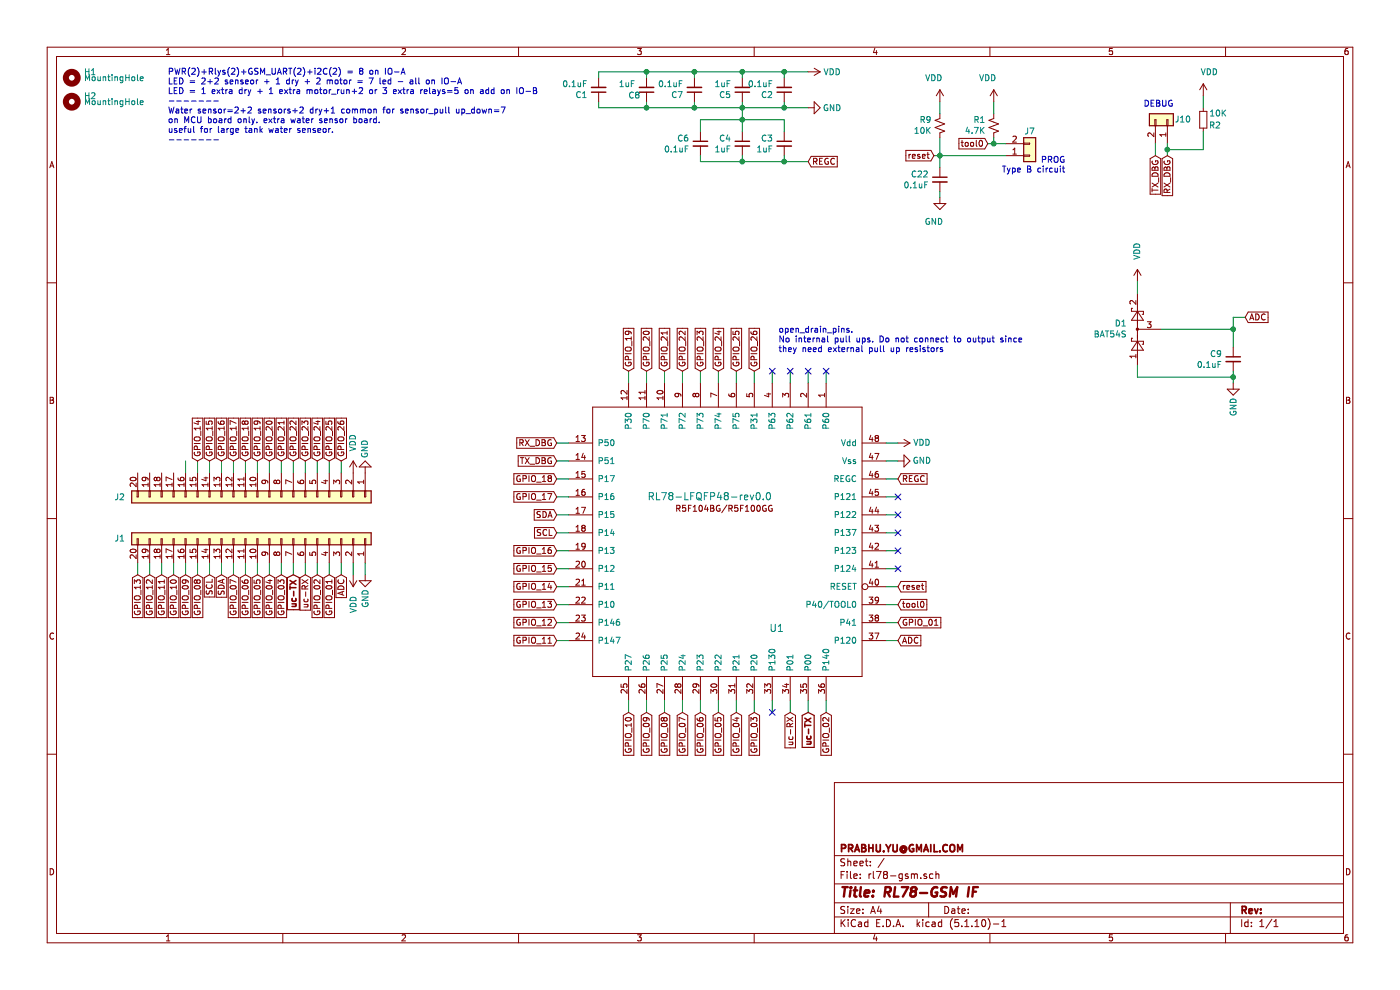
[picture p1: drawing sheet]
EESchema Schematic File Version 4
EELAYER 30 0
EELAYER END
$Descr A4 11693 8268
encoding utf-8
Sheet 1 1
Title "RL78-GSM IF"
Date ""
Rev ""
Comp "PRABHU.YU@GMAIL.COM"
Comment1 ""
Comment2 ""
Comment3 ""
Comment4 ""
$EndDescr
$Comp
L rl78-gsm-rescue:Conn_01x02-Connector_Generic J10
U 1 1
P 9750 1000
F 0 "J10" V 9750 1200 50  0000 R CNN
F 1 "Conn_01x02" V 9950 1200 50  0001 R CNN
F 2 "Connector_PinHeader_2.54mm:PinHeader_1x02_P2.54mm_Vertical" H 9750 1000 50  0001 C CNN
F 3 "~" H 9750 1000 50  0001 C CNN
	1    9750 1000
	0    1    -1   0   
$EndComp
Text Notes 1400 1200 0    50   ~ 0
PWR(2)+Rlys(2)+GSM_UART(2)+i2C(2) = 8 on IO-A\nLED = 2+2 senseor + 1 dry + 2 motor = 7 led - all on IO-A\nLED = 1 extra dry + 1 extra motor_run+2 or 3 extra relays=5 on add on IO-B\n-------\nWater sensor=2+2 sensors+2 dry+1 common for sensor_pull up_down=7\non MCU board only. extra water sensor board.\nuseful for large tank water senseor.\n-------
$Comp
L rl78-gsm-rescue:R_Small_US-Device R1
U 1 1
P 8300 1050
F 0 "R1" H 8232 1004 50  0000 R CNN
F 1 "4.7K" H 8232 1095 50  0000 R CNN
F 2 "Resistor_SMD:R_1206_3216Metric_Pad1.30x1.75mm_HandSolder" H 8300 1050 50  0001 C CNN
F 3 "~" H 8300 1050 50  0001 C CNN
	1    8300 1050
	1    0    0    1   
$EndComp
Wire Wire Line
	7850 1150 7850 1300
Connection ~ 7850 1300
Wire Wire Line
	7850 1300 7850 1400
Wire Wire Line
	7850 1650 7850 1600
Wire Wire Line
	8400 1300 7850 1300
Text Notes 9550 900  0    50   ~ 0
DEBUG
$Comp
L rl78-gsm-rescue:R_Small-Device R2
U 1 1
P 10050 1000
F 0 "R2" H 9900 1050 50  0000 L CNN
F 1 "10K" H 9850 950 50  0000 L CNN
F 2 "Resistor_SMD:R_1206_3216Metric_Pad1.30x1.75mm_HandSolder" H 10050 1000 50  0001 C CNN
F 3 "~" H 10050 1000 50  0001 C CNN
	1    10050 1000
	-1   0    0    1   
$EndComp
Wire Wire Line
	10050 900  10050 800 
Wire Wire Line
	10050 1100 10050 1250
Wire Wire Line
	5000 850  5000 900 
Wire Wire Line
	5000 600  5400 600 
Wire Wire Line
	5000 650  5000 600 
$Comp
L rl78-gsm-rescue:GND-power #PWR0105
U 1 1
P 6750 900
F 0 "#PWR0105" H 6750 650 50  0001 C CNN
F 1 "GND" V 6750 700 50  0000 C CNN
F 2 "" H 6750 900 50  0001 C CNN
F 3 "" H 6750 900 50  0001 C CNN
	1    6750 900 
	0    -1   1    0   
$EndComp
Connection ~ 6550 600 
Connection ~ 6550 900 
Wire Wire Line
	6550 900  6750 900 
Connection ~ 5400 600 
Wire Wire Line
	5400 900  5000 900 
Wire Wire Line
	6200 1000 6200 900 
Connection ~ 6200 1000
Wire Wire Line
	6200 1000 5850 1000
Wire Wire Line
	6550 1000 6200 1000
Wire Wire Line
	6200 1100 6200 1000
Connection ~ 6200 900 
Wire Wire Line
	6200 900  6550 900 
Wire Wire Line
	6550 600  6200 600 
$Comp
L rl78-gsm-rescue:C_Small-Device C8
U 1 1
P 5400 750
F 0 "C8" H 5450 800 50  0000 L CNN
F 1 "1uF" H 5492 705 50  0000 L CNN
F 2 "Capacitor_SMD:C_1206_3216Metric_Pad1.33x1.80mm_HandSolder" H 5400 750 50  0001 C CNN
F 3 "~" H 5400 750 50  0001 C CNN
	1    5400 750 
	-1   0    0    1   
$EndComp
$Comp
L rl78-gsm-rescue:C_Small-Device C7
U 1 1
P 5800 750
F 0 "C7" H 5892 796 50  0000 L CNN
F 1 "0.1uF" H 5892 705 50  0000 L CNN
F 2 "Capacitor_SMD:C_1206_3216Metric_Pad1.33x1.80mm_HandSolder" H 5800 750 50  0001 C CNN
F 3 "~" H 5800 750 50  0001 C CNN
	1    5800 750 
	-1   0    0    1   
$EndComp
$Comp
L rl78-gsm-rescue:C_Small-Device C5
U 1 1
P 6200 750
F 0 "C5" H 6292 796 50  0000 L CNN
F 1 "1uF" H 6292 705 50  0000 L CNN
F 2 "Capacitor_SMD:C_1206_3216Metric_Pad1.33x1.80mm_HandSolder" H 6200 750 50  0001 C CNN
F 3 "~" H 6200 750 50  0001 C CNN
	1    6200 750 
	-1   0    0    1   
$EndComp
$Comp
L rl78-gsm-rescue:C_Small-Device C2
U 1 1
P 6550 750
F 0 "C2" H 6642 796 50  0000 L CNN
F 1 "0.1uF" H 6642 705 50  0000 L CNN
F 2 "Capacitor_SMD:C_1206_3216Metric_Pad1.33x1.80mm_HandSolder" H 6550 750 50  0001 C CNN
F 3 "~" H 6550 750 50  0001 C CNN
	1    6550 750 
	-1   0    0    1   
$EndComp
Wire Wire Line
	5400 650  5400 600 
Wire Wire Line
	5400 600  5800 600 
Wire Wire Line
	5800 600  5800 650 
Wire Wire Line
	5800 600  6200 600 
Wire Wire Line
	6200 600  6200 650 
Connection ~ 5800 600 
Wire Wire Line
	6550 600  6550 650 
Connection ~ 6200 600 
Wire Wire Line
	6550 850  6550 900 
Wire Wire Line
	5400 900  5400 850 
Wire Wire Line
	5800 850  5800 900 
Connection ~ 5800 900 
Wire Wire Line
	6200 850  6200 900 
Wire Wire Line
	6200 900  5800 900 
$Comp
L rl78-gsm-rescue:C_Small-Device C6
U 1 1
P 5850 1200
F 0 "C6" H 5942 1246 50  0000 L CNN
F 1 "0.1uF" H 5942 1155 50  0000 L CNN
F 2 "Capacitor_SMD:C_1206_3216Metric_Pad1.33x1.80mm_HandSolder" H 5850 1200 50  0001 C CNN
F 3 "~" H 5850 1200 50  0001 C CNN
	1    5850 1200
	-1   0    0    -1  
$EndComp
$Comp
L rl78-gsm-rescue:C_Small-Device C4
U 1 1
P 6200 1200
F 0 "C4" H 6292 1246 50  0000 L CNN
F 1 "1uF" H 6292 1155 50  0000 L CNN
F 2 "Capacitor_SMD:C_1206_3216Metric_Pad1.33x1.80mm_HandSolder" H 6200 1200 50  0001 C CNN
F 3 "~" H 6200 1200 50  0001 C CNN
	1    6200 1200
	-1   0    0    -1  
$EndComp
Wire Wire Line
	5850 1100 5850 1000
$Comp
L rl78-gsm-rescue:C_Small-Device C3
U 1 1
P 6550 1200
F 0 "C3" H 6642 1246 50  0000 L CNN
F 1 "1uF" H 6642 1155 50  0000 L CNN
F 2 "Capacitor_SMD:C_1206_3216Metric_Pad1.33x1.80mm_HandSolder" H 6550 1200 50  0001 C CNN
F 3 "~" H 6550 1200 50  0001 C CNN
	1    6550 1200
	-1   0    0    -1  
$EndComp
Wire Wire Line
	6550 1100 6550 1000
Wire Wire Line
	6550 1300 6550 1350
Wire Wire Line
	6550 1350 6200 1350
Wire Wire Line
	5850 1350 5850 1300
Wire Wire Line
	6200 1300 6200 1350
Connection ~ 6200 1350
Wire Wire Line
	6200 1350 5850 1350
Connection ~ 5400 900 
Wire Wire Line
	5800 900  5400 900 
$Comp
L rl78-gsm-rescue:VDD-power #PWR0121
U 1 1
P 10050 800
F 0 "#PWR0121" H 10050 650 50  0001 C CNN
F 1 "VDD" H 10100 1000 50  0000 C CNN
F 2 "" H 10050 800 50  0001 C CNN
F 3 "" H 10050 800 50  0001 C CNN
	1    10050 800 
	1    0    0    -1  
$EndComp
Wire Wire Line
	7850 1300 7800 1300
$Comp
L rl78-gsm-rescue:MountingHole-Mechanical H2
U 1 1
P 600 850
F 0 "H2" H 700 900 50  0000 L CNN
F 1 "MountingHole" H 700 850 50  0000 L CNN
F 2 "MountingHole:MountingHole_4mm" H 600 850 50  0001 C CNN
F 3 "~" H 600 850 50  0001 C CNN
	1    600  850 
	1    0    0    -1  
$EndComp
$Comp
L rl78-gsm-rescue:MountingHole-Mechanical H1
U 1 1
P 600 650
F 0 "H1" H 700 700 50  0000 L CNN
F 1 "MountingHole" H 700 650 50  0000 L CNN
F 2 "MountingHole:MountingHole_4mm" H 600 650 50  0001 C CNN
F 3 "~" H 600 650 50  0001 C CNN
	1    600  650 
	1    0    0    -1  
$EndComp
$Comp
L rl78-gsm-rescue:VDD-power #PWR0102
U 1 1
P 6750 600
F 0 "#PWR0102" H 6750 450 50  0001 C CNN
F 1 "VDD" V 6750 800 50  0000 C CNN
F 2 "" H 6750 600 50  0001 C CNN
F 3 "" H 6750 600 50  0001 C CNN
	1    6750 600 
	0    1    1    0   
$EndComp
Wire Wire Line
	6750 600  6550 600 
Text Notes 6500 2950 0    50   ~ 0
open_drain_pins.\nNo internal pull ups. Do not connect to output since\nthey need external pull up resistors
Text Notes 8900 1450 2    50   ~ 0
PROG\nType B circuit
$Comp
L rl78-gsm-rescue:Conn_01x02-Connector_Generic J7
U 1 1
P 8600 1300
F 0 "J7" H 8600 1100 50  0000 C CNN
F 1 "Conn_01x02" H 8500 1050 50  0001 C CNN
F 2 "Connector_PinHeader_2.54mm:PinHeader_1x02_P2.54mm_Vertical" H 8600 1300 50  0001 C CNN
F 3 "~" H 8600 1300 50  0001 C CNN
	1    8600 1300
	1    0    0    1   
$EndComp
Text GLabel 4650 4300 0    50   Input ~ 0
SDA
Text GLabel 4650 4450 0    50   Input ~ 0
SCL
Wire Wire Line
	9750 1200 9750 1250
Wire Wire Line
	10050 1250 9750 1250
Text GLabel 7500 4000 2    50   Input ~ 0
REGC
$Comp
L rl78-gsm-rescue:VDD-power #PWR0104
U 1 1
P 7500 3700
F 0 "#PWR0104" H 7500 3550 50  0001 C CNN
F 1 "VDD" V 7500 3900 50  0000 C CNN
F 2 "" H 7500 3700 50  0001 C CNN
F 3 "" H 7500 3700 50  0001 C CNN
	1    7500 3700
	0    1    -1   0   
$EndComp
$Comp
L rl78-gsm-rescue:GND-power #PWR0106
U 1 1
P 7500 3850
F 0 "#PWR0106" H 7500 3600 50  0001 C CNN
F 1 "GND" V 7500 3650 50  0000 C CNN
F 2 "" H 7500 3850 50  0001 C CNN
F 3 "" H 7500 3850 50  0001 C CNN
	1    7500 3850
	0    -1   -1   0   
$EndComp
Wire Wire Line
	6550 1350 6750 1350
Connection ~ 6550 1350
Text GLabel 6750 1350 2    50   Input ~ 0
REGC
Text GLabel 7800 1300 0    50   Input ~ 0
reset
Text GLabel 8250 1200 0    50   Input ~ 0
tool0
Text GLabel 7500 4900 2    50   Input ~ 0
reset
Text GLabel 7500 5050 2    50   Input ~ 0
tool0
Text GLabel 9650 1300 3    50   Input ~ 0
TX_DBG
Wire Wire Line
	9650 1300 9650 1200
Text GLabel 9750 1300 3    50   Input ~ 0
RX_DBG
Wire Wire Line
	9750 1300 9750 1250
Connection ~ 9750 1250
Text GLabel 1650 3850 1    50   Input ~ 0
GPIO_14
Text GLabel 2150 4800 3    50   Input ~ 0
GPIO_05
Text GLabel 1950 4800 3    50   Input ~ 0
GPIO_07
Text GLabel 2050 4800 3    50   Input ~ 0
GPIO_06
Text GLabel 2250 4800 3    50   Input ~ 0
GPIO_04
Text GLabel 2350 4800 3    50   Input ~ 0
GPIO_03
Text GLabel 2650 4800 3    50   Input ~ 0
GPIO_02
Text GLabel 2750 4800 3    50   Input ~ 0
GPIO_01
$Comp
L rl78-gsm-rescue:VDD-power #PWR0103
U 1 1
P 2950 4800
F 0 "#PWR0103" H 2950 4650 50  0001 C CNN
F 1 "VDD" V 2950 5050 50  0000 C CNN
F 2 "" H 2950 4800 50  0001 C CNN
F 3 "" H 2950 4800 50  0001 C CNN
	1    2950 4800
	1    0    0    1   
$EndComp
$Comp
L rl78-gsm-rescue:GND-power #PWR0101
U 1 1
P 3050 4800
F 0 "#PWR0101" H 3050 4550 50  0001 C CNN
F 1 "GND" V 3050 4600 50  0000 C CNN
F 2 "" H 3050 4800 50  0001 C CNN
F 3 "" H 3050 4800 50  0001 C CNN
	1    3050 4800
	1    0    0    -1  
$EndComp
$Comp
L rl78-gsm-rescue:C_Small-Device C1
U 1 1
P 5000 750
F 0 "C1" H 5092 796 50  0000 L CNN
F 1 "0.1uF" H 5092 705 50  0000 L CNN
F 2 "Capacitor_SMD:C_1206_3216Metric_Pad1.33x1.80mm_HandSolder" H 5000 750 50  0001 C CNN
F 3 "~" H 5000 750 50  0001 C CNN
	1    5000 750 
	-1   0    0    1   
$EndComp
$Comp
L rl78-gsm-rescue:C_Small-Device C9
U 1 1
P 10300 3000
F 0 "C9" H 10392 3046 50  0000 L CNN
F 1 "0.1uF" H 10392 2955 50  0000 L CNN
F 2 "Capacitor_SMD:C_1206_3216Metric_Pad1.33x1.80mm_HandSolder" H 10300 3000 50  0001 C CNN
F 3 "~" H 10300 3000 50  0001 C CNN
	1    10300 3000
	-1   0    0    -1  
$EndComp
Text GLabel 4650 5200 0    50   Input ~ 0
GPIO_12
$Comp
L rl78-gsm-rescue:R_Small_US-Device R9
U 1 1
P 7850 1050
F 0 "R9" H 7782 1004 50  0000 R CNN
F 1 "10K" H 7782 1095 50  0000 R CNN
F 2 "Resistor_SMD:R_1206_3216Metric_Pad1.30x1.75mm_HandSolder" H 7850 1050 50  0001 C CNN
F 3 "~" H 7850 1050 50  0001 C CNN
	1    7850 1050
	1    0    0    1   
$EndComp
$Comp
L rl78-gsm-rescue:VDD-power #PWR0107
U 1 1
P 7850 850
F 0 "#PWR0107" H 7850 700 50  0001 C CNN
F 1 "VDD" H 7900 1050 50  0000 C CNN
F 2 "" H 7850 850 50  0001 C CNN
F 3 "" H 7850 850 50  0001 C CNN
	1    7850 850 
	-1   0    0    -1  
$EndComp
Wire Wire Line
	7850 850  7850 950 
Wire Wire Line
	8300 1150 8300 1200
Wire Wire Line
	8300 1200 8250 1200
Wire Wire Line
	8300 1200 8400 1200
Connection ~ 8300 1200
$Comp
L rl78-gsm-rescue:VDD-power #PWR0115
U 1 1
P 8300 850
F 0 "#PWR0115" H 8300 700 50  0001 C CNN
F 1 "VDD" H 8350 1050 50  0000 C CNN
F 2 "" H 8300 850 50  0001 C CNN
F 3 "" H 8300 850 50  0001 C CNN
	1    8300 850 
	-1   0    0    -1  
$EndComp
Wire Wire Line
	8300 850  8300 950 
$Comp
L Connector_Generic:Conn_01x20 J1
U 1 1
P 2150 4500
F 0 "J1" V 2150 3350 50  0000 C CNN
F 1 "Conn_01x20" H 2068 3366 50  0001 C CNN
F 2 "Connector_PinHeader_2.54mm:PinHeader_1x20_P2.54mm_Vertical" H 2150 4500 50  0001 C CNN
F 3 "~" H 2150 4500 50  0001 C CNN
	1    2150 4500
	0    1    -1   0   
$EndComp
Wire Wire Line
	7500 3700 7400 3700
Wire Wire Line
	7500 3850 7400 3850
Wire Wire Line
	7500 4900 7400 4900
Text GLabel 10400 2650 2    50   Input ~ 0
ADC
Wire Wire Line
	1150 4800 1150 4700
Wire Wire Line
	1250 4800 1250 4700
Wire Wire Line
	1350 4800 1350 4700
Wire Wire Line
	1450 4800 1450 4700
Wire Wire Line
	1550 4800 1550 4700
Wire Wire Line
	1650 4800 1650 4700
Wire Wire Line
	1750 4800 1750 4700
Wire Wire Line
	1850 4800 1850 4700
Wire Wire Line
	1950 4800 1950 4700
Wire Wire Line
	2050 4800 2050 4700
Wire Wire Line
	2150 4800 2150 4700
Wire Wire Line
	2250 4800 2250 4700
Wire Wire Line
	2950 4800 2950 4700
Wire Wire Line
	3050 4800 3050 4700
Wire Wire Line
	2850 4800 2850 4700
Wire Wire Line
	2750 4800 2750 4700
Wire Wire Line
	2650 4800 2650 4700
Wire Wire Line
	2550 4800 2550 4700
Wire Wire Line
	2450 4800 2450 4700
Wire Wire Line
	2350 4800 2350 4700
$Comp
L rl78-gsm-rescue:GND-power #PWR0110
U 1 1
P 10300 3200
F 0 "#PWR0110" H 10300 2950 50  0001 C CNN
F 1 "GND" V 10300 3000 50  0000 C CNN
F 2 "" H 10300 3200 50  0001 C CNN
F 3 "" H 10300 3200 50  0001 C CNN
	1    10300 3200
	1    0    0    -1  
$EndComp
Wire Wire Line
	10300 3200 10300 3150
$Comp
L Diode:BAT54S D1
U 1 1
P 9500 2750
F 0 "D1" V 9546 2838 50  0000 L CNN
F 1 "BAT54S" V 9455 2838 50  0000 L CNN
F 2 "Package_TO_SOT_SMD:SOT-23" H 9575 2875 50  0001 L CNN
F 3 "https://www.diodes.com/assets/Datasheets/ds11005.pdf" H 9380 2750 50  0001 C CNN
	1    9500 2750
	0    -1   -1   0   
$EndComp
Connection ~ 10300 3150
Wire Wire Line
	10300 3150 10300 3100
Wire Wire Line
	9500 3050 9500 3150
Wire Wire Line
	9500 3150 10300 3150
Wire Wire Line
	9700 2750 10300 2750
Connection ~ 10300 2750
Wire Wire Line
	10300 2750 10300 2900
Wire Wire Line
	10400 2650 10300 2650
Wire Wire Line
	10300 2650 10300 2750
$Comp
L rl78-gsm-rescue:VDD-power #PWR0111
U 1 1
P 9500 2350
F 0 "#PWR0111" H 9500 2200 50  0001 C CNN
F 1 "VDD" V 9500 2600 50  0000 C CNN
F 2 "" H 9500 2350 50  0001 C CNN
F 3 "" H 9500 2350 50  0001 C CNN
	1    9500 2350
	-1   0    0    -1  
$EndComp
Wire Wire Line
	9500 2350 9500 2450
$Comp
L rl78-gsm-rescue:RL78-LFQFP48-rev0.0-PRABHU_SYMBOLS U1
U 1 1
P 7200 3400
F 0 "U1" H 7850 5250 60  0000 L CNN
F 1 "RL78-LFQFP48-rev0.0" H 7950 4150 60  0000 L CNN
F 2 "Package_QFP:LQFP-48_7x7mm_P0.5mm" H -6325 3775 60  0001 C CNN
F 3 "" H -6325 3775 60  0000 C CNN
	1    7200 3400
	-1   0    0    1   
$EndComp
Wire Wire Line
	7500 5050 7400 5050
Wire Wire Line
	7500 4000 7400 4000
Wire Wire Line
	7400 4150 7500 4150
Wire Wire Line
	7400 4300 7500 4300
Wire Wire Line
	7400 4450 7500 4450
Wire Wire Line
	7400 4600 7500 4600
Wire Wire Line
	7400 4750 7500 4750
Wire Wire Line
	7400 5200 7500 5200
Wire Wire Line
	7400 5350 7500 5350
Wire Wire Line
	6900 5850 6900 5950
Wire Wire Line
	6450 5850 6450 5950
Wire Wire Line
	6300 5850 6300 5950
Wire Wire Line
	6150 5850 6150 5950
Wire Wire Line
	6000 5850 6000 5950
Wire Wire Line
	5850 5850 5850 5950
Wire Wire Line
	5700 5850 5700 5950
Wire Wire Line
	5550 5850 5550 5950
Wire Wire Line
	5400 5850 5400 5950
Wire Wire Line
	5250 5850 5250 5950
Wire Wire Line
	4750 5350 4650 5350
Wire Wire Line
	4750 5200 4650 5200
Wire Wire Line
	4750 5050 4650 5050
Wire Wire Line
	4750 4900 4650 4900
Wire Wire Line
	4750 4750 4650 4750
Wire Wire Line
	4750 4600 4650 4600
Wire Wire Line
	4750 4450 4650 4450
Wire Wire Line
	4750 4300 4650 4300
Wire Wire Line
	4750 4150 4650 4150
Wire Wire Line
	4750 4000 4650 4000
Wire Wire Line
	5250 3200 5250 3100
Wire Wire Line
	5400 3200 5400 3100
Wire Wire Line
	5550 3200 5550 3100
Wire Wire Line
	5700 3200 5700 3100
Wire Wire Line
	5850 3200 5850 3100
Wire Wire Line
	6000 3200 6000 3100
Wire Wire Line
	6150 3200 6150 3100
Wire Wire Line
	6300 3200 6300 3100
Wire Wire Line
	6450 3200 6450 3100
Wire Wire Line
	6600 3200 6600 3100
Wire Wire Line
	6750 3200 6750 3100
Wire Wire Line
	6900 3200 6900 3100
Wire Wire Line
	6600 5950 6600 5850
Wire Wire Line
	6750 5950 6750 5850
Text GLabel 4650 3850 0    50   Input ~ 0
TX_DBG
Text GLabel 4650 3700 0    50   Input ~ 0
RX_DBG
Wire Wire Line
	4750 3700 4650 3700
Wire Wire Line
	4750 3850 4650 3850
NoConn ~ 6600 3100
NoConn ~ 7500 4150
NoConn ~ 7500 4300
NoConn ~ 7500 4450
NoConn ~ 7500 4600
NoConn ~ 7500 4750
NoConn ~ 6450 5950
Wire Wire Line
	2250 3950 2250 3850
Wire Wire Line
	2350 3950 2350 3850
Wire Wire Line
	2450 3950 2450 3850
Wire Wire Line
	2550 3950 2550 3850
Wire Wire Line
	2650 3950 2650 3850
Wire Wire Line
	2750 3950 2750 3850
Wire Wire Line
	2850 3950 2850 3850
$Comp
L Connector_Generic:Conn_01x20 J2
U 1 1
P 2150 4150
F 0 "J2" V 2150 3000 50  0000 C CNN
F 1 "Conn_01x20" H 2068 3016 50  0001 C CNN
F 2 "Connector_PinHeader_2.54mm:PinHeader_1x20_P2.54mm_Vertical" H 2150 4150 50  0001 C CNN
F 3 "~" H 2150 4150 50  0001 C CNN
	1    2150 4150
	0    1    1    0   
$EndComp
$Comp
L rl78-gsm-rescue:VDD-power #PWR0109
U 1 1
P 2950 3950
F 0 "#PWR0109" H 2950 3800 50  0001 C CNN
F 1 "VDD" V 2950 4200 50  0000 C CNN
F 2 "" H 2950 3950 50  0001 C CNN
F 3 "" H 2950 3950 50  0001 C CNN
	1    2950 3950
	-1   0    0    -1  
$EndComp
$Comp
L rl78-gsm-rescue:GND-power #PWR0108
U 1 1
P 3050 3950
F 0 "#PWR0108" H 3050 3700 50  0001 C CNN
F 1 "GND" V 3050 3750 50  0000 C CNN
F 2 "" H 3050 3950 50  0001 C CNN
F 3 "" H 3050 3950 50  0001 C CNN
	1    3050 3950
	-1   0    0    1   
$EndComp
Text GLabel 1850 3850 1    50   Input ~ 0
GPIO_16
Text GLabel 1950 3850 1    50   Input ~ 0
GPIO_17
Text GLabel 1750 3850 1    50   Input ~ 0
GPIO_15
Text GLabel 2050 3850 1    50   Input ~ 0
GPIO_18
Text GLabel 2150 3850 1    50   Input ~ 0
GPIO_19
Text GLabel 2250 3850 1    50   Input ~ 0
GPIO_20
$Comp
L rl78-gsm-rescue:GND-power #PWR0123
U 1 1
P 7850 1650
F 0 "#PWR0123" H 7850 1400 50  0001 C CNN
F 1 "GND" H 7900 1450 50  0000 C CNN
F 2 "" H 7850 1650 50  0001 C CNN
F 3 "" H 7850 1650 50  0001 C CNN
	1    7850 1650
	-1   0    0    -1  
$EndComp
$Comp
L rl78-gsm-rescue:C_Small-Device C22
U 1 1
P 7850 1500
F 0 "C22" H 7942 1546 50  0000 L CNN
F 1 "0.1uF" H 7942 1455 50  0000 L CNN
F 2 "Capacitor_SMD:C_1206_3216Metric_Pad1.33x1.80mm_HandSolder" H 7850 1500 50  0001 C CNN
F 3 "~" H 7850 1500 50  0001 C CNN
	1    7850 1500
	-1   0    0    -1  
$EndComp
Text GLabel 4650 5350 0    50   Input ~ 0
GPIO_11
Text GLabel 6600 5950 3    50   Input ~ 0
uc-RX
Text GLabel 6750 5950 3    50   Input ~ 10
uc-TX
Text GLabel 4650 5050 0    50   Input ~ 0
GPIO_13
Text GLabel 4650 4900 0    50   Input ~ 0
GPIO_14
Text GLabel 4650 4750 0    50   Input ~ 0
GPIO_15
Text GLabel 4650 4600 0    50   Input ~ 0
GPIO_16
Text GLabel 4650 4150 0    50   Input ~ 0
GPIO_17
Text GLabel 4650 4000 0    50   Input ~ 0
GPIO_18
Text GLabel 5250 3100 1    50   Input ~ 0
GPIO_19
Text GLabel 5400 3100 1    50   Input ~ 0
GPIO_20
Text GLabel 5550 3100 1    50   Input ~ 0
GPIO_21
Text GLabel 5700 3100 1    50   Input ~ 0
GPIO_22
Text GLabel 5850 3100 1    50   Input ~ 0
GPIO_23
Text GLabel 6000 3100 1    50   Input ~ 0
GPIO_24
Text GLabel 6150 3100 1    50   Input ~ 0
GPIO_25
Text GLabel 6300 3100 1    50   Input ~ 0
GPIO_26
NoConn ~ 6450 3100
NoConn ~ 6750 3100
NoConn ~ 6900 3100
Text GLabel 7500 5200 2    50   Input ~ 0
GPIO_01
Text GLabel 6900 5950 3    50   Input ~ 0
GPIO_02
Text GLabel 2350 3850 1    50   Input ~ 0
GPIO_21
Text GLabel 2450 3850 1    50   Input ~ 0
GPIO_22
Text GLabel 2550 3850 1    50   Input ~ 0
GPIO_23
Text GLabel 2650 3850 1    50   Input ~ 0
GPIO_24
Text GLabel 2750 3850 1    50   Input ~ 0
GPIO_25
Text GLabel 2850 3850 1    50   Input ~ 0
GPIO_26
Wire Wire Line
	2150 3850 2150 3950
Wire Wire Line
	2050 3850 2050 3950
Wire Wire Line
	1950 3850 1950 3950
Wire Wire Line
	1850 3850 1850 3950
Wire Wire Line
	1750 3850 1750 3950
Wire Wire Line
	1650 3850 1650 3950
Wire Wire Line
	1550 3850 1550 3950
Text GLabel 2850 4800 3    50   Input ~ 0
ADC
Text GLabel 7500 5350 2    50   Input ~ 0
ADC
Text GLabel 5250 5950 3    50   Input ~ 0
GPIO_10
Text GLabel 6300 5950 3    50   Input ~ 0
GPIO_03
Text GLabel 5400 5950 3    50   Input ~ 0
GPIO_09
Text GLabel 5550 5950 3    50   Input ~ 0
GPIO_08
Text GLabel 5700 5950 3    50   Input ~ 0
GPIO_07
Text GLabel 5850 5950 3    50   Input ~ 0
GPIO_06
Text GLabel 6000 5950 3    50   Input ~ 0
GPIO_05
Text GLabel 6150 5950 3    50   Input ~ 0
GPIO_04
Text GLabel 2450 4800 3    50   Input ~ 10
uc-TX
Text GLabel 2550 4800 3    50   Input ~ 0
uc-RX
Text GLabel 1850 4800 3    50   Input ~ 0
SDA
Text GLabel 1750 4800 3    50   Input ~ 0
SCL
Text GLabel 1550 4800 3    50   Input ~ 0
GPIO_09
Text GLabel 1450 4800 3    50   Input ~ 0
GPIO_10
Text GLabel 1350 4800 3    50   Input ~ 0
GPIO_11
Text GLabel 1150 4800 3    50   Input ~ 0
GPIO_13
Text GLabel 1250 4800 3    50   Input ~ 0
GPIO_12
Text GLabel 1650 4800 3    50   Input ~ 0
GPIO_08
$EndSCHEMATC
